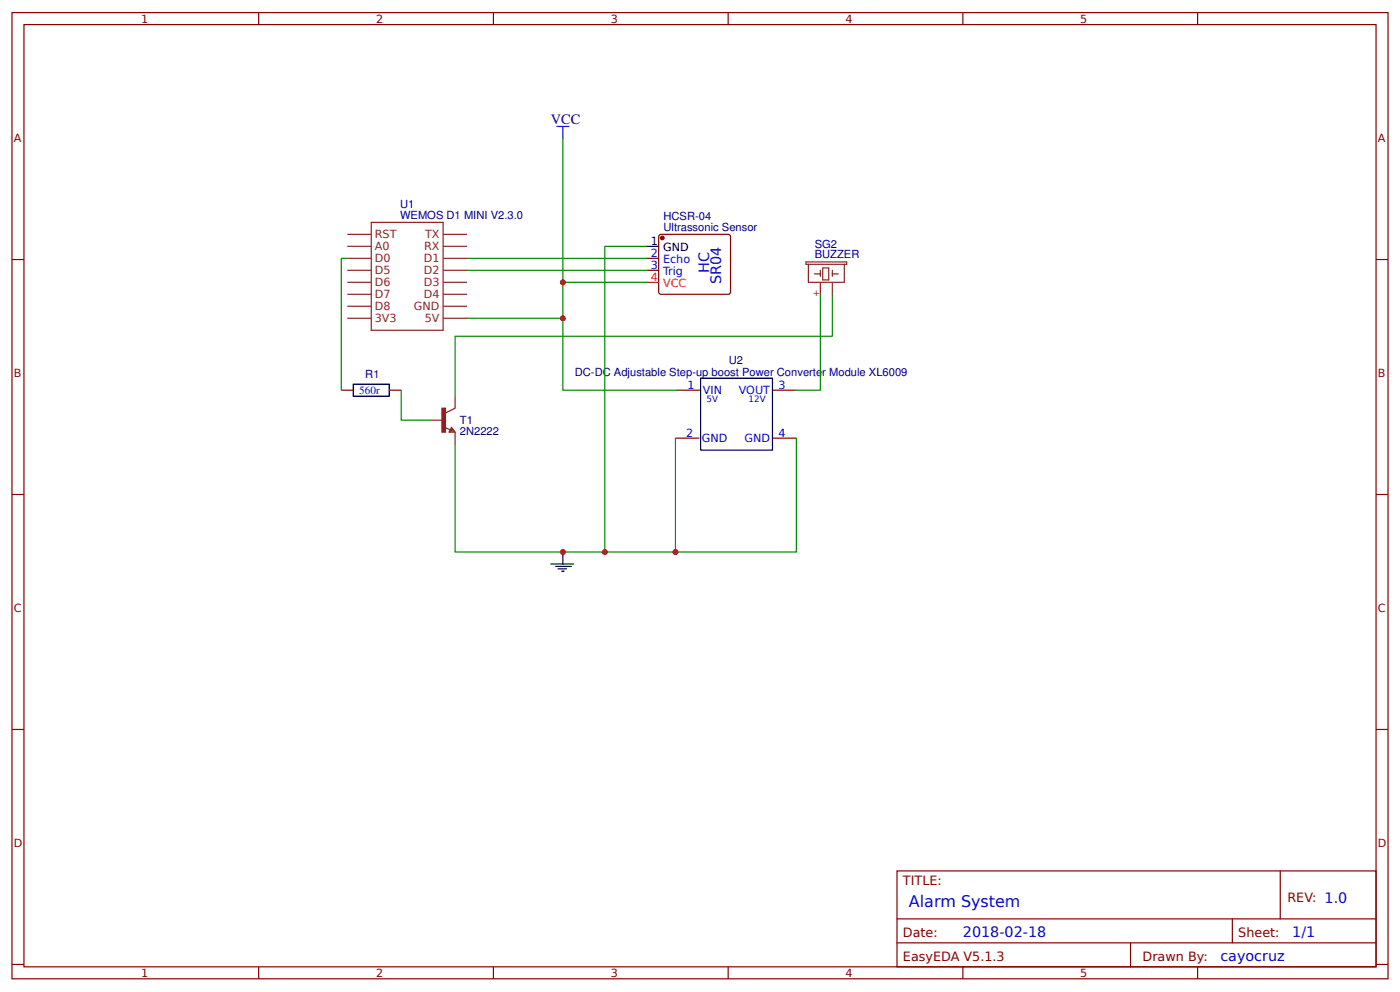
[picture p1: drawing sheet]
<svg xmlns="http://www.w3.org/2000/svg" width="309mm" height="219mm" viewBox="0 0 309 219" stroke-linecap="round" stroke-linejoin="round" font-family="sans-serif">
<g fill="none" stroke="#800" stroke-width=".26">
<path d="M2.6 2.8h304.1v213.2h-304.1zM5.3 5.4h298.7v208h-298.7zM57.1 2.8v2.6M109 2.8v2.6M160.9 2.8v2.6M212.7 2.8v2.6M264.6 2.8v2.6M2.6 57.3h2.7M142.9 57h2.6M142.9 59.7h2.6M145.6 52l.4-.3 15.1 .1 .3 .5-.1 12.4-.4 .3-15.1-.1-.3-.5zM304 57.3h2.7"/>
<path d="M75.4 86.1h2.7M86 86.1h2.6M149.2 96.7h5.3M149.5 86.1h5.3M170.7 86.1h5.2M170.7 96.7h5.2M2.6 109.1h2.7M304 109.1h2.7M2.6 161h2.7M304 161h2.7M198.2 192.2h105.8v21.2h-105.8zM282.8 192.2v10.6"/>
<path d="M2.6 212.9h2.7M57.1 213.4v2.6M109 213.4v2.6M160.9 213.4v2.6M198.2 202.8h105.8M198.2 208.1h105.8M212.7 213.4v2.6M249.8 208.1v5.3M264.6 213.4v2.6M272.3 202.8v5.3M304 212.9h2.7"/>
</g>
<g fill="none" stroke="#8d2323" stroke-width=".26">
<path d="M76.7 57h5.3M76.7 54.4h5.3M76.7 51.7h5.3M76.7 59.7h5.3M82 49.1h15.9v23.8h-15.9zM97.9 57h5.3M97.9 54.4h5.3M97.9 51.7h5.3M97.9 59.7h5.3M76.7 70.2h5.3M76.7 67.6h5.3M76.7 65h5.3"/>
<path d="M76.7 62.3h5.3M97.9 70.2h5.3M97.9 67.6h5.3M97.9 65h5.3M97.9 62.3h5.3M95.2 92.7h2.7M98.2 94.3l1.3 .6M99.7 94.3l.8 1.1h-1.3zM99.7 94.6l.6 .5h-.8zM99.7 94.9v.2M100.5 87.4v2.7l-2.1 1M100.5 95.4v2.6"/>
</g>
<path d="M142.9 54.4h2.6M78.1 84.8h7.9v2.6h-7.9zM154.8 83.5h15.9v15.9h-15.9zM121.7 124.5h5M122.8 125h3.4M123.3 125.5h1.8M124.1 126.1h.5M124.4 121.8v2.7" fill="none" stroke="#000" stroke-width=".26"/>
<path d="M97.6 90.1h.8v5.3h-.8z" fill="#8d2323" stroke="#8d2323" stroke-width=".26"/>
<circle cx="146.3" cy="52.5" r=".4" fill="#800" stroke="#800" stroke-width=".26"/>
<path d="M142.9 62.3h2.6" fill="none" stroke="#f00" stroke-width=".26"/>
<path d="M123 27.9h2.7M124.4 27.9v2.7" fill="none" stroke="#00f" stroke-width=".26"/>
<path d="M142.9 54.4h-9.3v67.4M149.2 96.7v25.1h-48.7v-23.8" fill="none" stroke="#080" stroke-width=".26"/>
<circle cx="133.6" cy="121.8" r=".66" fill="#c00"/>
<path d="M124.4 30.6v55.5h25.1M103.2 57h39.7M103.2 59.7h39.7M124.4 62.3h18.5M181.2 65v21.1h-5.3M175.9 96.7v25.1h-26.7" fill="none" stroke="#080" stroke-width=".26"/>
<path d="M178.1 57.8h9v.5h-9zM178.6 58.3v4h7.9v-4M181.2 59.7v1.3M181.8 59.1h1.3v2.7h-1.3zM183.9 59.7v1.3M179.9 60.5h1.3M181.2 62.3v2.7M183.9 60.5h1.3M183.9 62.3v2.7" fill="none" stroke="#8d2323" stroke-width=".26"/>
<circle cx="124.4" cy="62.3" r=".66" fill="#c00"/>
<path d="M103.2 70.2h21.2" fill="none" stroke="#080" stroke-width=".26"/>
<g fill="#c00">
<circle cx="124.4" cy="70.2" r=".66"/>
<circle cx="149.2" cy="121.8" r=".66"/>
</g>
<path d="M76.7 57h-1.3v29.1M88.6 86.1v6.6h6.6" fill="none" stroke="#080" stroke-width=".26"/>
<circle cx="124.4" cy="121.8" r=".66" fill="#c00"/>
<path d="M183.9 65v9.2h-83.4v13.2" fill="none" stroke="#080" stroke-width=".26"/>
<text font-size="3.5" fill="#00f" x="200.8" y="200.2">Alarm System</text>
<text font-size="3.2" fill="#000080" x="121.7" y="27.4">VCC</text>
<g font-size="3.2" fill="#00f">
<text x="156.7" y="60.3" transform="rotate(-90 156.7 60.3)">HC</text>
<text x="159.3" y="62.6" transform="rotate(-90 159.3 62.6)">SR04</text>
<text x="212.7" y="206.8">2018-02-18</text>
<text x="285.5" y="206.8">1/1</text>
<text x="269.6" y="212.1">cayocruz</text>
</g>
<g font-size="2.8" fill="#800">
<text x="199.5" y="195.4">TITLE:</text>
<text x="284.4" y="199.1">REV: 1.0</text>
<text x="199.5" y="206.8">Date:</text>
<text x="273.6" y="206.8">Sheet:</text>
<text x="199.5" y="212.1">EasyEDA V5.1.3</text>
<text x="252.4" y="212.1">Drawn By:</text>
</g>
<g font-size="2.5" fill="#800">
<text x="31.2" y="5">1</text>
<text x="83.1" y="5">2</text>
<text x="134.9" y="5">3</text>
<text x="186.8" y="5">4</text>
<text x="238.7" y="5">5</text>
<text x="3" y="31.4">A</text>
<text x="304.4" y="31.4">A</text>
<text x="3" y="83.2">B</text>
<text x="304.4" y="83.2">B</text>
<text x="3" y="135.1">C</text>
<text x="304.4" y="135.1">C</text>
<text x="3" y="186.9">D</text>
<text x="304.4" y="186.9">D</text>
<text x="31.2" y="215.6">1</text>
<text x="83.1" y="215.6">2</text>
<text x="134.9" y="215.6">3</text>
<text x="186.8" y="215.6">4</text>
<text x="238.7" y="215.6">5</text>
</g>
<g font-size="2.5" fill="#000080">
<text x="88.4" y="45.9">U1</text>
<text x="88.4" y="48.3">WEMOS D1 MINI V2.3.0</text>
<text x="146.6" y="50.9">Ultrassonic Sensor</text>
<text x="146.6" y="48.6">HCSR-04</text>
<text x="180" y="57">BUZZER</text>
<text x="180" y="54.6">SG2</text>
<text x="80.7" y="83.5">R1</text>
<text x="127" y="83.1">DC-DC Adjustable Step-up boost Power Converter Module XL6009</text>
<text x="161" y="80.3">U2</text>
<text x="101.6" y="95.9">2N2222</text>
<text x="101.6" y="93.5">T1</text>
</g>
<g font-size="2.5" fill="#8d2323">
<text x="82.8" y="52.5">RST</text>
<text x="93.9" y="52.5">TX</text>
<text x="82.8" y="57.8">D0</text>
<text x="82.8" y="55.2">A0</text>
<text x="93.6" y="57.8">D1</text>
<text x="93.7" y="55.2">RX</text>
<text x="82.8" y="65.7">D7</text>
<text x="82.8" y="63.1">D6</text>
<text x="82.8" y="60.5">D5</text>
<text x="93.6" y="65.7">D4</text>
<text x="93.6" y="63.1">D3</text>
<text x="93.6" y="60.5">D2</text>
<text x="82.8" y="71">3V3</text>
<text x="82.8" y="68.4">D8</text>
<text x="91.4" y="68.4">GND</text>
<text x="93.8" y="71">5V</text>
</g>
<g font-size="2.5">
<text x="143.8" y="54.1">1</text>
<text x="146.5" y="55.4">GND</text>
</g>
<g font-size="2.5" fill="#00f">
<text x="143.8" y="56.8">2</text>
<text x="143.8" y="59.4">3</text>
<text x="146.5" y="58.1">Echo</text>
<text x="146.5" y="60.7">Trig</text>
<text x="79.4" y="87">560r</text>
<text x="151.9" y="85.9">1</text>
<text x="155.3" y="86.9">VIN</text>
<text x="163.2" y="86.9">VOUT</text>
<text x="172" y="85.9">3</text>
<text x="151.6" y="96.4">2</text>
<text x="155" y="97.5">GND</text>
<text x="164.5" y="97.5">GND</text>
<text x="172" y="96.4">4</text>
</g>
<g font-size="2.5" fill="#f00">
<text x="143.8" y="62">4</text>
<text x="146.5" y="63.4">VCC</text>
</g>
<text font-size="1.9" fill="#8d2323" x="181" y="65.5" transform="rotate(-90 181 65.5)">+</text>
<g font-size="1.9" fill="#00f">
<text x="156.1" y="88.8">5V</text>
<text x="165.4" y="88.8">12V</text>
</g>
</svg>
